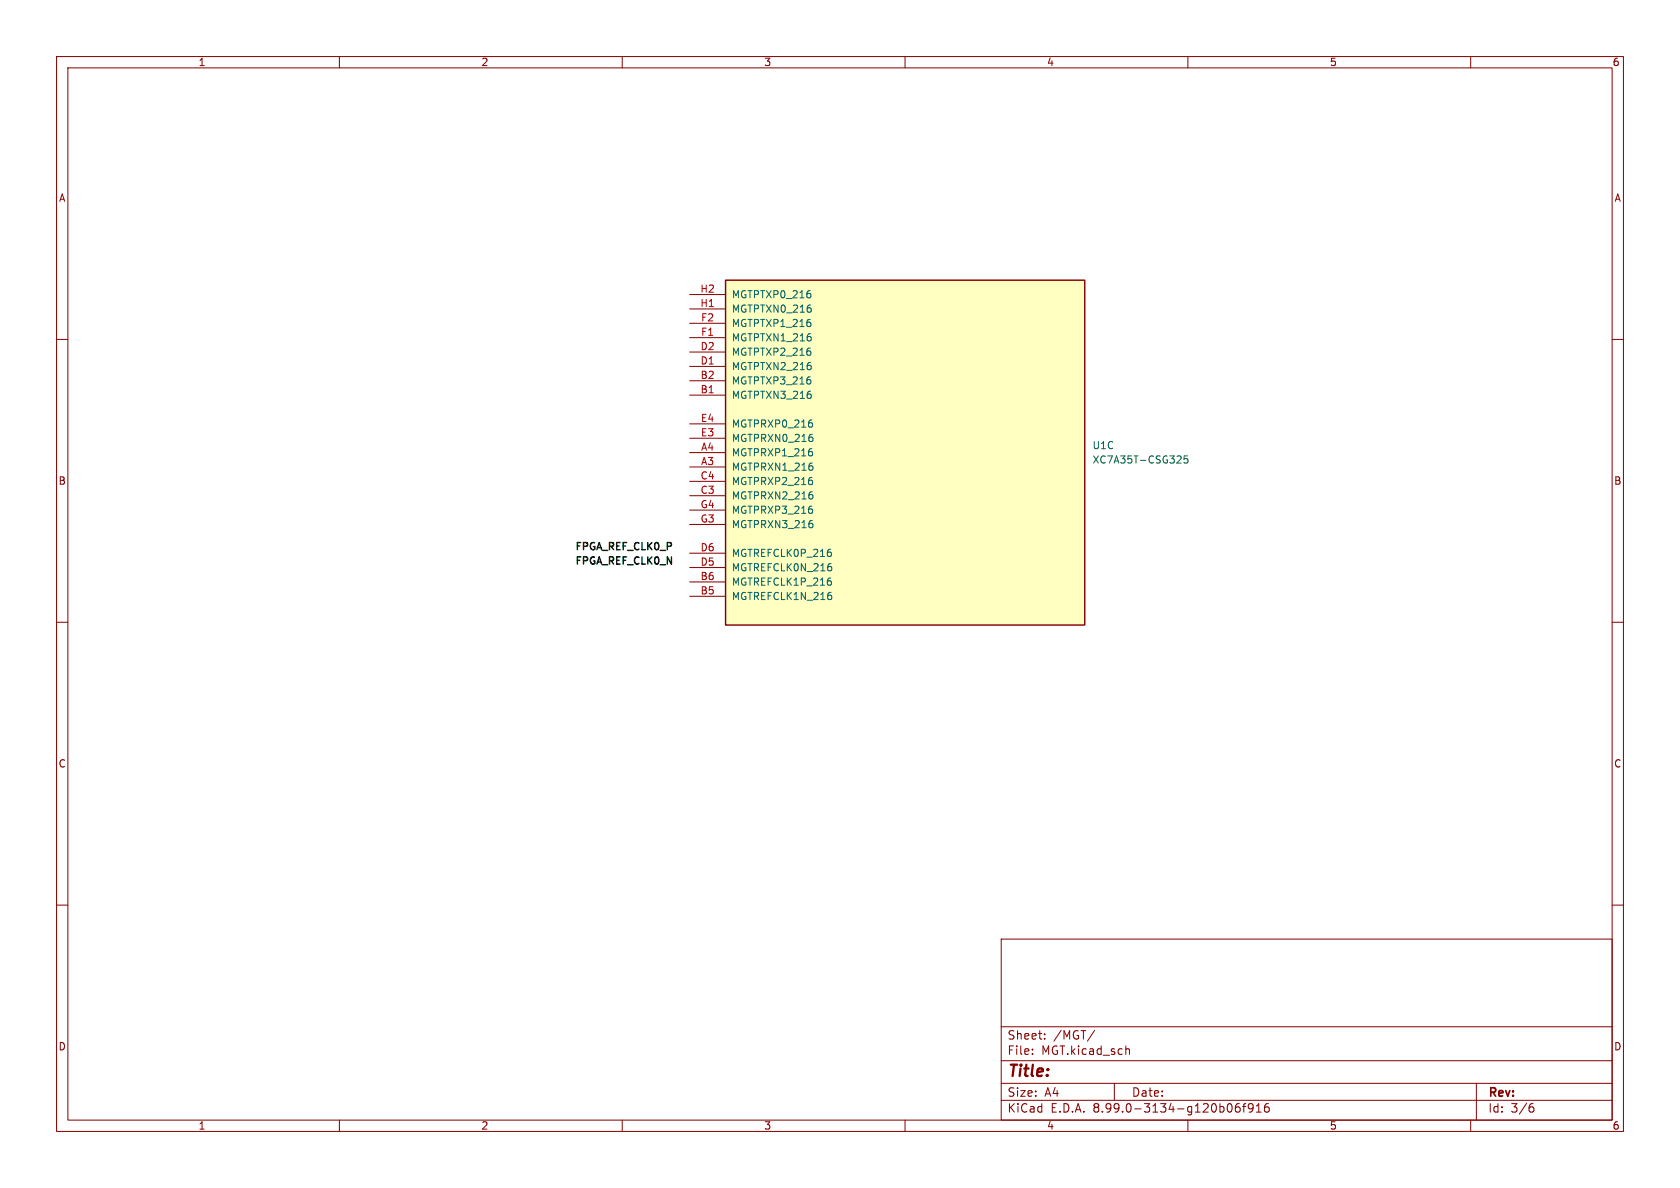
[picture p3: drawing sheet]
<svg xmlns="http://www.w3.org/2000/svg" width="297mm" height="210mm" viewBox="0 0 297 210" stroke-linecap="round" stroke-linejoin="round" font-family="sans-serif">
<g fill="none" stroke="#840000" stroke-width=".18">
<path d="M10 10h277v190h-277zM12 12h273v186h-273zM60 10v2M110 10v2M160 10v2M210 10v2M260 10v2M10 60h2M285 60h2M10 110h2M285 110h2M10 160h2"/>
<path d="M177 166h108v32h-108zM285 160h2M60 198v2M110 198v2M160 198v2M177 194.5h108M177 191.5h108M177 187.5h108M177 181.5h108M182.5 186.3v.1M182.5 185.5v.1M184.7 183.6v.1"/>
<path d="M184.7 182.8v.1M193.5 182.1l-1.3 2M197 191.5v3M199.1 185.5h.5l.1 .9M210 198v2M219.1 195.1a.59 .59 0 0 0-.7 .6v.6l.1 .2 .5 .1 .2-.1v-.5l-.1-.3h-.4l-.3 .3M219.7 195.6h.5M220.2 195.1l-.3 .2v1.3M221.5 195.7l-.3 .3h-.2l-.3-.3 .1-.5 .4-.1 .3 .1a.99 .99 0 0 1-.4 1.4h-.3M222.1 196.6h.9M222.1 195.5l.4-.4v1.5M224.2 195.1a.59 .59 0 0 0-.7 .6v.6l.2 .2 .4 .1 .2-.1 .1-.5-.2-.3h-.4l-.3 .3"/>
<path d="M260 198v2M261 191.5v6.5M270.6 195.7h.4l.2 .3-.1 .5-.5 .1M271 195.1l-.4 .1"/>
</g>
<path d="M128.3 49.5h63.5v61h-63.5z" fill="#ffffc2"/>
<path d="M128.3 49.5h63.5v61h-63.5z" fill="none" stroke="#840000" stroke-width=".25"/>
<g fill="none" stroke="#840000" stroke-width=".18">
<path d="M121.9 52.1h6.4M121.9 54.6h6.4M121.9 57.2h6.4M121.9 59.7h6.4M121.9 62.2h6.4M121.9 64.8h6.4M121.9 67.3h6.4M121.9 69.9h6.4M121.9 74.9h6.4M121.9 77.5h6.4M121.9 80h6.4M121.9 82.6h6.4"/>
<path d="M121.9 85.1h6.4M121.9 87.6h6.4M121.9 90.2h6.4M121.9 92.7h6.4M121.9 97.8h6.4M121.9 100.3h6.4M121.9 102.9h6.4M121.9 105.4h6.4"/>
</g>
<g fill="none" stroke="#006464" stroke-width=".18">
<path d="M143.3 52v.5M143.3 57.1v.5M143.4 54.5v.6M143.4 59.6v.5M143.3 62.1v.6M143.3 67.2v.6M143.3 74.2h.2M143.3 79.3h.2M143.4 64.7v.5M143.4 69.8v.5M143.4 74.7l.3 .3v.3l-.3 .2M143.4 79.8l.3 .2v.3l-.3 .3"/>
<path d="M143.6 77.3l.1 .2-.1 .5M143.3 84.4h.2M143.3 89.5h.2M143.4 84.9l.3 .2v.3l-.3 .3M143.4 90l.3 .2v.3l-.3 .2M143.6 82.4l.1 .2-.1 .5M143.6 87.5l.1 .2-.1 .4M143.6 92.6l.1 .1-.1 .5M146.6 97.1h.3M146.7 97.6l.3 .2v.3l-.3 .3M208.6 80.6l.2 .2v.3l-.8 .8h.8M210 80.6h-.6l-.1 .6 .2-.1h.4l.1 .2v.4l-.2 .2-.5-.2"/>
<path d="M146.6 102.2h.3M146.7 102.7l.3 .2v.3l-.3 .2M146.9 100.2l.1 .2-.1 .4M146.9 105.3l.1 .1-.1 .5"/>
</g>
<text font-size="2.8" fill="#840000" x="178" y="190.9">Title:</text>
<g font-size="2.1" fill="#840000">
<text x="178" y="184">Sheet:</text>
<text x="186.2" y="184">/MGT/</text>
<text x="178" y="186.7">File:</text>
<text x="184.1" y="186.7">MGT.kicad_sch</text>
<text x="178" y="196.9">KiCad</text>
<text x="178" y="194.1">Size:</text>
<text x="184.7" y="194.1">A4</text>
<text x="185.7" y="196.9">E.D.A.</text>
<text x="193.3" y="196.9">8.99.0-3134-g120b06f916</text>
<text x="200" y="194.1">Date:</text>
<text x="263" y="194.3">Rev:</text>
<text x="263" y="196.9">Id:</text>
<text x="267.1" y="196.9">3/6</text>
</g>
<g font-size="1.8" fill="#840000">
<text x="35" y="11.9">1</text>
<text x="85" y="11.9">2</text>
<text x="135" y="11.9">3</text>
<text x="185" y="11.9">4</text>
<text x="235" y="11.9">5</text>
<text x="285" y="11.9">6</text>
<text x="10.3" y="35.9">A</text>
<text x="285.3" y="35.9">A</text>
<text x="10.3" y="85.9">B</text>
<text x="285.3" y="85.9">B</text>
<text x="10.3" y="135.9">C</text>
<text x="285.3" y="135.9">C</text>
<text x="10.3" y="185.9">D</text>
<text x="285.3" y="185.9">D</text>
<text x="35" y="199.9">1</text>
<text x="85" y="199.9">2</text>
<text x="135" y="199.9">3</text>
<text x="185" y="199.9">4</text>
<text x="235" y="199.9">5</text>
<text x="285" y="199.9">6</text>
</g>
<g font-size="1.8" fill="#a90000">
<text x="123.7" y="51.8">H2</text>
<text x="123.7" y="54.4">H1</text>
<text x="123.8" y="56.9">F2</text>
<text x="123.8" y="59.4">F1</text>
<text x="123.8" y="62">D2</text>
<text x="123.8" y="64.5">D1</text>
<text x="123.8" y="67.1">B2</text>
<text x="123.8" y="69.6">B1</text>
<text x="123.8" y="74.7">E4</text>
<text x="123.8" y="77.2">E3</text>
<text x="123.8" y="79.8">A4</text>
<text x="123.8" y="82.3">A3</text>
<text x="123.8" y="84.8">C4</text>
<text x="123.8" y="87.4">C3</text>
<text x="123.8" y="89.9">G4</text>
<text x="123.8" y="92.5">G3</text>
<text x="123.8" y="97.5">D6</text>
<text x="123.8" y="100.1">D5</text>
<text x="123.8" y="102.6">B6</text>
<text x="123.8" y="105.2">B5</text>
</g>
<g font-size="1.8" fill="#006464">
<text x="129.3" y="52.9">MGTPTXP0_216</text>
<text x="129.3" y="55.5">MGTPTXN0_216</text>
<text x="129.3" y="58">MGTPTXP1_216</text>
<text x="129.3" y="60.6">MGTPTXN1_216</text>
<text x="129.3" y="63.1">MGTPTXP2_216</text>
<text x="129.3" y="65.6">MGTPTXN2_216</text>
<text x="129.3" y="68.2">MGTPTXP3_216</text>
<text x="129.3" y="70.7">MGTPTXN3_216</text>
<text x="129.3" y="75.8">MGTPRXP0_216</text>
<text x="129.3" y="78.3">MGTPRXN0_216</text>
<text x="129.3" y="80.9">MGTPRXP1_216</text>
<text x="129.3" y="83.4">MGTPRXN1_216</text>
<text x="193" y="79.6">U1C</text>
<text x="193" y="82.1">XC7A35T-CSG325</text>
<text x="129.3" y="86">MGTPRXP2_216</text>
<text x="129.3" y="88.5">MGTPRXN2_216</text>
<text x="129.3" y="91">MGTPRXP3_216</text>
<text x="129.3" y="93.6">MGTPRXN3_216</text>
<text x="129.3" y="98.7">MGTREFCLK0P_216</text>
<text x="129.3" y="101.2">MGTREFCLK0N_216</text>
<text x="129.3" y="103.7">MGTREFCLK1P_216</text>
<text x="129.3" y="106.3">MGTREFCLK1N_216</text>
</g>
<g font-size="1.8" fill="#0f0f0f">
<text x="101.6" y="99.9">FPGA_REF_CLK0_N</text>
<text x="101.6" y="97.3">FPGA_REF_CLK0_P</text>
</g>
</svg>
